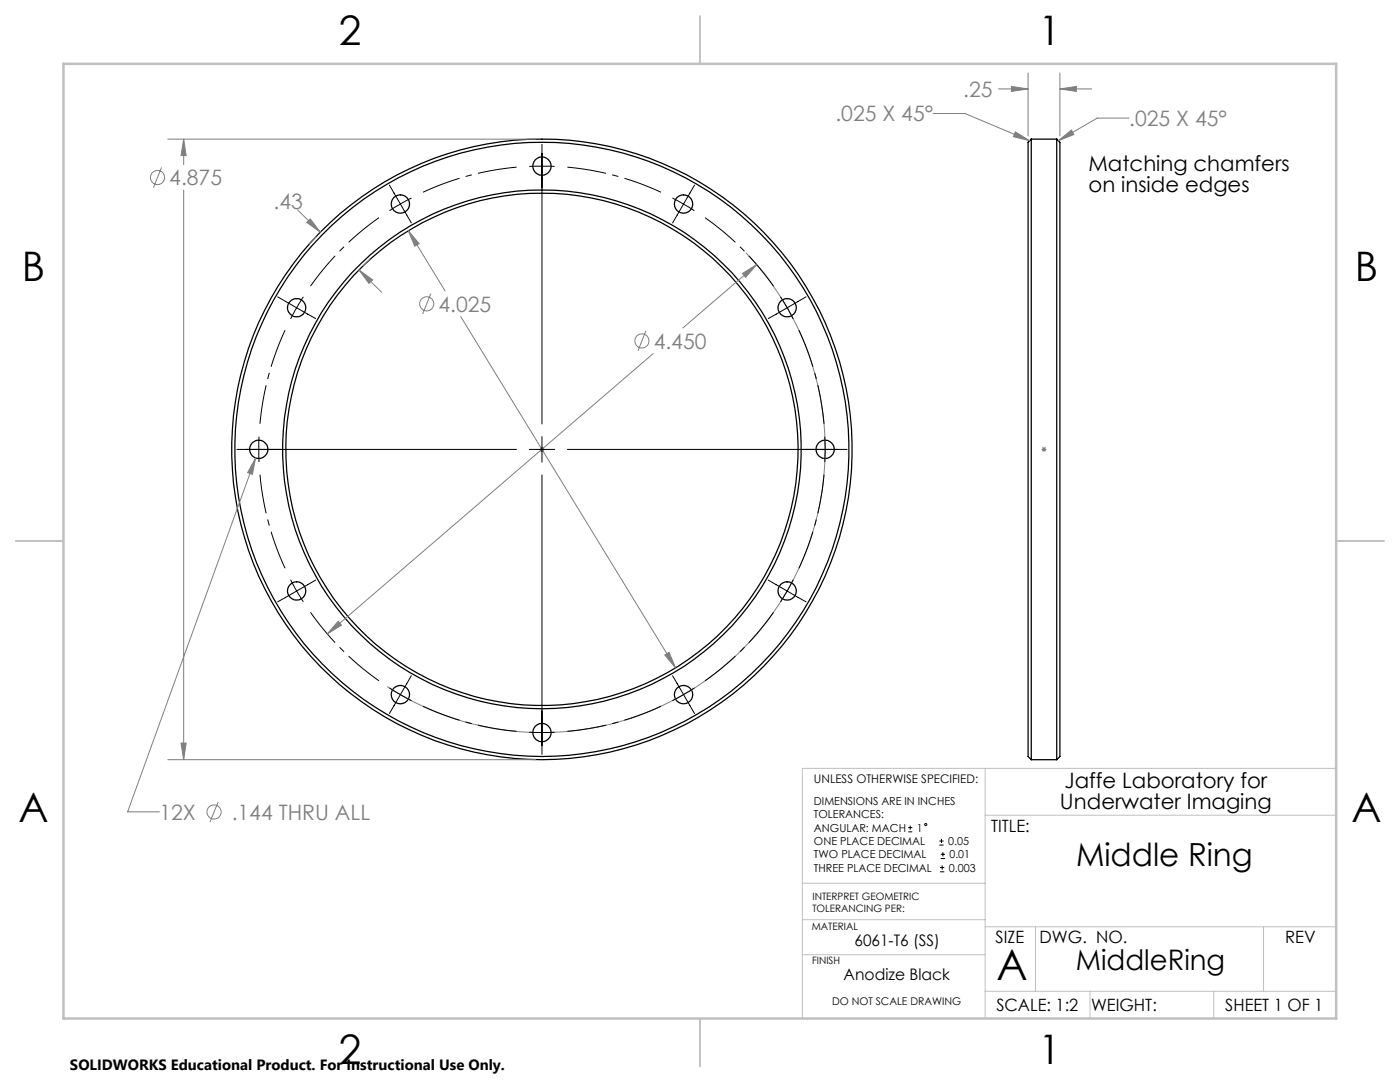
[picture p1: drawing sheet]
<svg xmlns="http://www.w3.org/2000/svg" width="279mm" height="216mm" viewBox="0 0 279 216" stroke-linecap="round" stroke-linejoin="round" font-family="sans-serif">
<g fill="none" stroke="#000" stroke-width=".25">
<path d="M205.8 27.8v123.8M205.8 27.8l-.6 .6v122.6l.6 .6M205.8 27.8h5.1M210.9 27.8v123.8M210.9 27.8l.6 .6v122.6l-.6 .6M205.8 151.6h5.1"/>
<circle cx="108.2" cy="33.1" r="1.82"/>
<circle cx="79.9" cy="40.7" r="1.83"/>
<circle cx="136.4" cy="40.7" r="1.83"/>
<circle cx="59.2" cy="61.4" r="1.82"/>
<circle cx="157.1" cy="61.4" r="1.82"/>
<circle cx="51.6" cy="89.7" r="1.82"/>
<circle cx="108.1" cy="89.7" r="51.8"/>
<circle cx="108.1" cy="89.7" r="61.9"/>
<circle cx="108.2" cy="89.7" r="61.3"/>
<circle cx="108.2" cy="89.7" r="51.1"/>
<circle cx="164.7" cy="89.7" r="1.82"/>
<circle cx="59.2" cy="117.9" r="1.82"/>
<circle cx="157.1" cy="117.9" r="1.82"/>
<circle cx="79.9" cy="138.6" r="1.83"/>
<circle cx="136.4" cy="138.6" r="1.83"/>
<circle cx="108.2" cy="146.2" r="1.82"/>
</g>
<g fill="none" stroke="#808080" stroke-width=".2">
<path d="M199.3 17.7h5.9M201.9 17.3l3.3 .4-3.3 .5zM205.2 14.6v12.5M211.5 17.7l3.3-.4v.9zM211.5 14.6v12.5M211.5 17.7h6.4M32.2 33.4l-1.6 4M33.5 27.8h73.4M36.7 27.8v5M36.7 37.9v113.7M36.7 27.8l.4 3.2h-1zM186.2 22.6h6.4l12.9 5.5"/>
<path d="M202.6 26.3l2.9 1.8-3.3-.8zM211.2 28.1l2.6-2.1 .5 .8zM225.3 23.6h-6.3l-7.8 4.5M59.4 41.9l4.5 4.4M61.2 44.4l.7-.7 2 2.6zM63 47.2l-1.3 1.4M71.6 53.9l4.6 4.4M71.6 53.9l2.8 1.9-.8 .8zM73.9 51.6l-1.4 1.4M81.5 46l2.1 2.6-.8 .5zM81.5 46l7.3 12.1M86 58.6l-1.7 4.1"/>
<path d="M148.2 54.6l2.8-1.8-2.2 2.6zM148.9 50.4a56.5 56.5 0 0 1 2.8 75.3 56.5 56.5 0 0 1-74.4 11.3M151 52.8l-14.7 12.6M91.9 63.1l42.9 70.2M128.9 66l-1.6 4M130.4 70.6l-65.1 55.9M51 91.4l-.6 3.3-1-.4zM51 91.4l-25.5 70.6h6.3M107.6 89.7h1.1M107.8 89.3l.7 .7M108.2 89.1v1.1M108.5 89.3l-.7 .7"/>
<path d="M207.9 89.7h.9M208 89.3l.7 .7M208.4 89.1v1.1M208.7 89.3l-.7 .7M67.5 124l.7 .7-2.9 1.8zM132.7 130.7l.8-.5 1.3 3.1zM33.5 151.6h73.4M36.1 148.3h1l-.4 3.3zM43.5 160l-1.6 4"/>
<circle cx="31.4" cy="35.4" r="1.41"/>
<circle cx="85.2" cy="60.6" r="1.41"/>
<circle cx="128.1" cy="68" r="1.4"/>
<circle cx="42.7" cy="162" r="1.42"/>
</g>
<g fill="none" stroke="#000" stroke-width=".2">
<path d="M77.7 36.9l4.4 7.6M82.1 39.5l-4.4 2.6M105.6 33.2h5.1M108.2 28.8v55.8M134.2 39.5l4.4 2.6M138.6 36.9l-4.4 7.6M55.4 59.2l3.8 2.2M60.5 59.2l-1.3 2.2M155.8 59.2l2.5 4.4M160.9 59.2l-7.6 4.4M59.2 61.4l-1.2 2.2M59.2 61.4l3.8 2.2"/>
<path d="M47.3 89.7h55.8M51.7 87.1v5.1M105.6 89.7h5.1M108.2 87.1v5.1M108.2 94.8v55.7M113.2 89.7h55.9M164.6 87.1v5.1M58 115.7l1.2 2.2M59.2 117.9l1.3 2.2M59.2 117.9l-3.8 2.2M63 115.7l-3.8 2.2M153.3 115.7l7.6 4.4"/>
<path d="M158.3 115.7l-2.5 4.4M77.7 137.3l4.4 2.5M82.1 134.8l-4.4 7.6M134.2 134.8l4.4 7.6M138.6 137.3l-4.4 2.5M105.6 146.1h5.1M181.3 166h.8M181.3 165.1h.8M181.6 164.7v.9M187.5 168.6h.8M187.5 167.8h.8M187.6 174h.9"/>
<path d="M187.6 173.1h.9M187.7 171.3h.9M187.7 170.5h.9M187.9 167.4v.8M188 172.7v.8M188.2 170v.9"/>
<circle cx="184.8" cy="164.5" r=".2"/>
</g>
<path d="M103.1 33.4a56.5 56.5 0 0 0-18.7 5M131.9 38.4a56.5 56.5 0 0 0-18.7-5M75.6 43.4a56.5 56.5 0 0 0-13.6 13.7M154.4 57.1a56.5 56.5 0 0 0-13.7-13.7M56.9 65.9a56.5 56.5 0 0 0-5 18.7M51.9 94.7a56.5 56.5 0 0 0 5 18.7M164.5 84.6a56.5 56.5 0 0 0-5.1-18.7M159.5 113.4a56.5 56.5 0 0 0 5-18.7M62 122.2a56.5 56.5 0 0 0 13.6 13.7M140.7 135.9a56.5 56.5 0 0 0 13.7-13.7M84.4 140.9a56.5 56.5 0 0 0 18.7 5M113.2 145.9a56.5 56.5 0 0 0 18.7-5" fill="none" stroke="#000" stroke-width=".2" stroke-dasharray="15.2 1.3 1.3 1.3" stroke-dashoffset="7.4" stroke-linecap="butt"/>
<path d="M196.6 153.3v49.9M266.7 153.3h-106.6v49.9M160.1 176.2h36.5M196.6 162.7h70.1M160.1 190.5h36.5M160.1 183.5h36.5M196.6 197.8h70.1M196.6 184.9h70.1M206.7 184.9v12.9M217.5 197.8v5.4M242.2 197.8v5.4M252.2 184.9v12.9" fill="none" stroke="#c0c0c0" stroke-width=".2"/>
<path d="M139.7 3.2v9.5M3.1 107.9h9.6M266.7 107.9h9.5M139.7 203.2v9.6" fill="none" stroke="#c0c0c0" stroke-width=".25"/>
<path d="M12.7 12.7h254v190.5h-254z" fill="none" stroke="#c0c0c0" stroke-width=".5"/>
<g fill="#808080">
<path d="M36.7 27.8l.4 3.2h-1zM36.1 148.3h1l-.4 3.3zM132.7 130.7l2.1 2.6-1.3-3.1zM81.5 46l1.3 3.1 .8-.5zM61.2 44.4l.7-.7 2 2.6zM71.6 53.9l2.8 1.9-.8 .8zM51 91.4l-1.6 2.9 1 .4zM67.5 124l-2.2 2.5 2.9-1.8zM148.2 54.6l.6 .8 2.2-2.6z"/>
<path d="M201.9 17.3l3.3 .4-3.3 .5zM211.5 17.7l3.3-.4v.9zM202.6 26.3l2.9 1.8-3.3-.8zM211.2 28.1l2.6-2.1 .5 .8z"/>
</g>
<text font-size="8.5" x="198.9" y="195.5">A</text>
<g font-size="8.1">
<text x="67.6" y="8.9">2</text>
<text x="207.3" y="8.9">1</text>
<text x="4.4" y="56.2">B</text>
<text x="270.4" y="56.2">B</text>
<text x="3.7" y="164.1">A</text>
<text x="269.7" y="164.1">A</text>
<text x="67.6" y="212.4">2</text>
<text x="207.3" y="212.4">1</text>
</g>
<text font-size="6.3" x="214.7" y="172.9">Middle Ring</text>
<text font-size="5.6" x="214.7" y="193.5">MiddleRing</text>
<g font-size="4.2" fill="#808080">
<text x="192.3" y="19.3">.25</text>
<text x="166.7" y="24.2">.025 X 45°</text>
<text x="225.4" y="25.2">.025 X 45°</text>
<text x="33.8" y="37">4.875</text>
<text x="54.6" y="41.6">.43</text>
<text x="87.5" y="62.2">4.025</text>
<text x="130.5" y="69.6">4.450</text>
<text x="31.8" y="163.6">12X</text>
<text x="46.2" y="163.6">.144 THRU ALL</text>
</g>
<g font-size="4.2">
<text x="217.2" y="34.1">Matching chamfers</text>
<text x="217.2" y="38.2">on inside edges</text>
<text x="211.5" y="161.5">Underwater Imaging</text>
<text x="212.4" y="157.3">Jaffe Laboratory for</text>
</g>
<g font-size="3.4">
<text x="197.8" y="166">TITLE:</text>
<text x="198.7" y="188.1">SIZE</text>
<text x="207.5" y="188.1">DWG. NO.</text>
<text x="256.5" y="188.2">REV</text>
<text x="198.8" y="201.7">SCALE: 1:2</text>
<text x="217.7" y="201.8">WEIGHT:</text>
<text x="244.5" y="201.7">SHEET 1 OF 1</text>
</g>
<g font-size="3.2">
<text x="170.5" y="188.7">6061-T6 (SS)</text>
<text x="168.4" y="195.5">Anodize Black</text>
</g>
<text font-size="3" x="14" y="213.5">SOLIDWORKS Educational Product. For Instructional Use Only.</text>
<text font-size="2.4" x="162.4" y="156.2">UNLESS OTHERWISE SPECIFIED:</text>
<g font-size="2.2">
<text x="162.4" y="160.7">DIMENSIONS ARE IN INCHES</text>
<text x="162.4" y="163.3">TOLERANCES:</text>
<text x="162.4" y="166">ANGULAR: MACH</text>
<text x="183" y="166">1</text>
<text x="162.4" y="173.9">THREE PLACE DECIMAL</text>
<text x="162.4" y="171.3">TWO PLACE DECIMAL</text>
<text x="162.4" y="168.6">ONE PLACE DECIMAL</text>
<text x="189.2" y="168.6">0.05</text>
<text x="189.4" y="173.9">0.003</text>
<text x="189.5" y="171.3">0.01</text>
</g>
<text font-size="2.1" x="166.1" y="200.5">DO NOT SCALE DRAWING</text>
<g font-size="2">
<text x="162.1" y="179.5">INTERPRET GEOMETRIC</text>
<text x="162" y="185.6">MATERIAL</text>
<text x="162.1" y="182">TOLERANCING PER:</text>
<text x="162.1" y="192.4">FINISH</text>
</g>
</svg>
